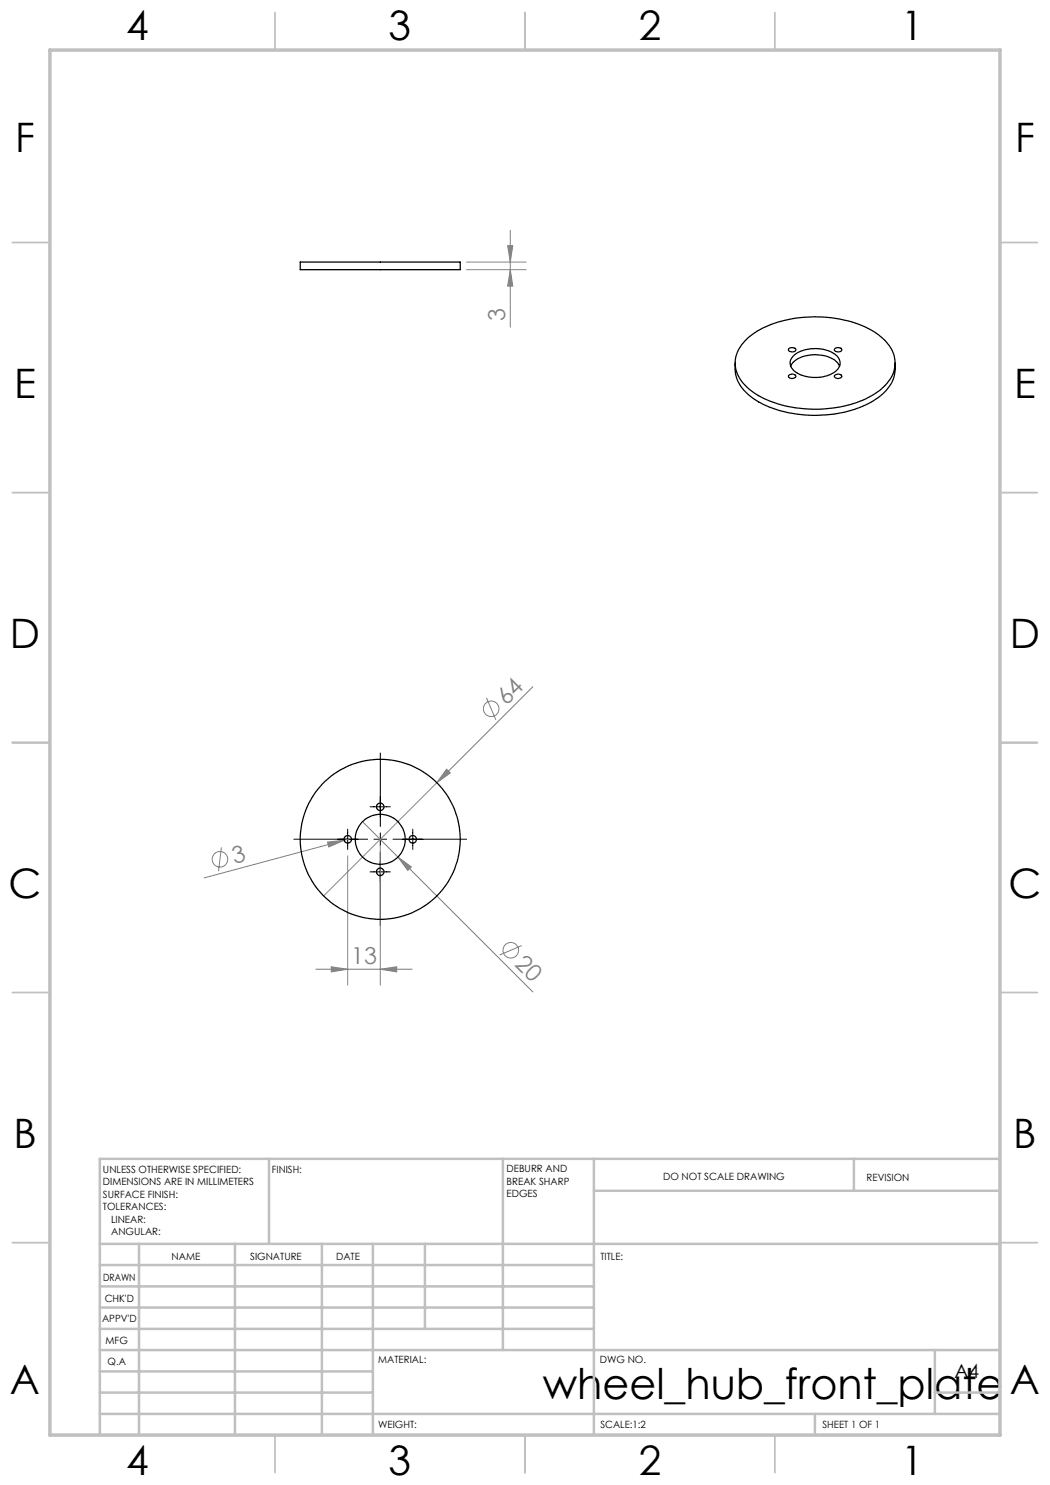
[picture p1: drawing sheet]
<svg xmlns="http://www.w3.org/2000/svg" width="210mm" height="297mm" viewBox="0 0 210 297" stroke-linecap="round" stroke-linejoin="round" font-family="sans-serif">
<g fill="none" stroke="#808080" stroke-width=".2">
<path d="M93.3 53.9h11.9M93.3 52.4h11.9M101.5 49.1h1.1l-.5 3.3zM102.1 53.9l.5 3.3h-1.1zM102.1 46.1v19.3M97.3 139.6l1.9 4.4M106.6 137.3l-41.9 41.9M89.3 153.8l.8 .8-2.8 2zM44.3 169.5l-.6 4.7M65.5 168.4l3.3-.3-3 1.3zM69.5 171.2v25.8M70.3 167.7l-29.4 7.9"/>
<path d="M72.5 164.3l7.1 7.1M76.1 169.1v27.9M79.6 171.4l2.7 2-.7 .7zM79.6 171.4l27 27M63.2 193.8h19.2M66.3 193.4l3.2 .4-3.2 .6zM76.1 193.8l3.2-.4v1zM104.4 189.1l-4.5 1.9"/>
<circle cx="98.3" cy="141.8" r="1.56"/>
<circle cx="44" cy="171.8" r="1.56"/>
<circle cx="102.2" cy="190.1" r="1.57"/>
</g>
<path d="M76.1 150.6v14.7M58.8 167.8h14.7M69.5 165.8v4.1M74 161.4h4.1M74 174.4h4.1M74.8 167.8h2.5M76.1 166.6v2.5M76.1 170.4v14.7M78.6 167.8h14.7M82.6 165.8v4.1" fill="none" stroke="#000" stroke-width=".2"/>
<g fill="none" stroke="#c0c0c0" stroke-width=".35">
<path d="M55 2.5v7.5M105 2.5v7.5M155 2.5v7.5M2.5 48.5h7.5M200 48.5h7.5M2.5 98.5h7.5M200 98.5h7.5M2.5 148.5h7.5M200 148.5h7.5M2.5 198.5h7.5M200 198.5h7.5M2.5 248.5h7.5"/>
<path d="M200 248.5h7.5M55 287v7.5M105 287v7.5M155 287v7.5"/>
</g>
<g fill="none" stroke="#c0c0c0" stroke-width=".5">
<path d="M53.8 231.8v17M100.6 231.8v38.2M118.8 231.8v55.2M118.8 238.2h81.2M170.8 231.8v6.4M200 231.8h-180v55.2M20 248.8h180M20 257.3h98.8M20 253h98.8M27.8 248.8v38.2M47 248.8v38.2M64.4 248.8v38.2"/>
<path d="M74.6 248.8v38.2M85 248.8v17M20 265.8h98.8M20 261.5h98.8M20 278.5h54.6M20 274.3h54.6M20 270h180M187 278.5h13M187 270v12.8M20 282.8h180M163 282.8v4.2"/>
</g>
<path d="M10 10h190v277h-190z" fill="none" stroke="#c0c0c0" stroke-width=".7"/>
<g fill="#808080">
<path d="M65.5 168.4l3.3-.3-3 1.3z"/>
<path d="M89.3 153.8l.8 .8-2.8 2z"/>
<path d="M79.6 171.4l2.7 2-.7 .7z"/>
<path d="M66.3 193.4l3.2 .4-3.2 .6zM76.1 193.8l3.2-.4v1z"/>
<path d="M102.1 53.9l.5 3.3h-1.1zM101.5 49.1h1.1l-.5 3.3z"/>
</g>
<g fill="none" stroke="#000" stroke-width=".25">
<path d="M60 52.4h32v1.5h-32zM147 72.6a7.6 7.6 0 0 0 4.2 7.5 24.7 24.7 0 0 0 23.4 .1 7.9 7.9 0 0 0 4.4-6.4v-1.2M149.3 67.8a19.1 19.1 0 0 1 12.1-4.4 22.9 22.9 0 0 1 14.4 3.6 6.7 6.7 0 0 1 3.1 6.9 9.3 9.3 0 0 1-5.3 5.6 24.9 24.9 0 0 1-22.4-.7 7.6 7.6 0 0 1-4.2-6.3 6.7 6.7 0 0 1 2.3-4.7zM157.7 75.1l.1-.1a.87 .87 0 0 1 1.4 .3 .8 .8 0 0 1-.8 .4 .8 .8 0 0 1-.7-.6zM157.8 69.7a.92 .92 0 0 1 1.4 .3 .82 .82 0 0 1-.8 .4 .82 .82 0 0 1-.7-.6zM158.2 73.2a4.7 4.7 0 0 1 4.2-2.2 5.9 5.9 0 0 1 5.3 1.8l.2 .4M158.6 71.3a7.2 7.2 0 0 1 8.4-.5 2.07 2.07 0 0 1 1 2 2.07 2.07 0 0 1-1.4 1.8 7.4 7.4 0 0 1-7.9-.5 1.91 1.91 0 0 1-.1-2.8zM166.9 75.1l.1-.1a.8 .8 0 0 1 1.3 .4l-.1 .1a.8 .8 0 0 1-1.3-.4zM167 69.7a.83 .83 0 0 1 1.3 .4 .89 .89 0 0 1-1.4-.2z"/>
<circle cx="69.6" cy="167.9" r=".75"/>
<circle cx="76" cy="161.4" r=".74"/>
<circle cx="76" cy="174.4" r=".75"/>
<circle cx="76" cy="167.9" r="5"/>
<circle cx="76" cy="167.9" r="16"/>
<circle cx="82.6" cy="167.9" r=".74"/>
</g>
<text font-size="8.5" x="108.5" y="279.7">wheel_hub_front_plate</text>
<g font-size="8.1">
<text x="25.2" y="8">4</text>
<text x="77.7" y="8">3</text>
<text x="127.7" y="8">2</text>
<text x="180.2" y="8">1</text>
<text x="3" y="30.4">F</text>
<text x="203" y="30.4">F</text>
<text x="2.8" y="79.6">E</text>
<text x="202.8" y="79.6">E</text>
<text x="2" y="129.6">D</text>
<text x="202" y="129.6">D</text>
<text x="1.7" y="179.6">C</text>
<text x="201.7" y="179.6">C</text>
<text x="2.7" y="229.6">B</text>
<text x="202.7" y="229.6">B</text>
<text x="2" y="278.9">A</text>
<text x="202" y="278.9">A</text>
<text x="25.2" y="295">4</text>
<text x="77.7" y="295">3</text>
<text x="127.7" y="295">2</text>
<text x="180.2" y="295">1</text>
</g>
<g font-size="4.7" fill="#808080">
<text x="101.1" y="64.1" transform="rotate(-90 101.1 64.1)">3</text>
<text x="101.3" y="141.1" transform="rotate(-45 101.3 141.1)">64</text>
<text x="46.9" y="172.8" transform="rotate(-15 46.9 172.8)">3</text>
<text x="70.2" y="192.8">13</text>
<text x="102.8" y="193.1" transform="rotate(45 102.8 193.1)">20</text>
</g>
<text font-size="3.9" x="190.9" y="275.5">A4</text>
<g font-size="2">
<text x="20.6" y="234.6">UNLESS OTHERWISE SPECIFIED:</text>
<text x="20.6" y="237.1">DIMENSIONS ARE IN MILLIMETERS</text>
<text x="20.6" y="239.6">SURFACE FINISH:</text>
<text x="54.4" y="234.6">FINISH:</text>
<text x="101.3" y="234.5">DEBURR AND</text>
<text x="101.3" y="237">BREAK SHARP</text>
<text x="101.3" y="239.5">EDGES</text>
<text x="132.6" y="236">DO NOT SCALE DRAWING</text>
<text x="173.3" y="236.2">REVISION</text>
<text x="20.6" y="242.1">TOLERANCES:</text>
<text x="22.2" y="244.6">LINEAR:</text>
<text x="22.2" y="247.1">ANGULAR:</text>
<text x="34.3" y="252">NAME</text>
<text x="50" y="251.9">SIGNATURE</text>
<text x="67.2" y="251.9">DATE</text>
<text x="120.1" y="251.9">TITLE:</text>
<text x="20.6" y="256.1">DRAWN</text>
<text x="20.9" y="260.3">CHK'D</text>
<text x="20.4" y="264.4">APPV'D</text>
<text x="21.1" y="268.8">MFG</text>
<text x="21.5" y="273">Q.A</text>
<text x="75.6" y="272.5">MATERIAL:</text>
<text x="120" y="272.5">DWG NO.</text>
<text x="75.6" y="285.5">WEIGHT:</text>
<text x="120.1" y="285.6">SCALE:1:2</text>
<text x="164.5" y="285.6">SHEET 1 OF 1</text>
</g>
</svg>
